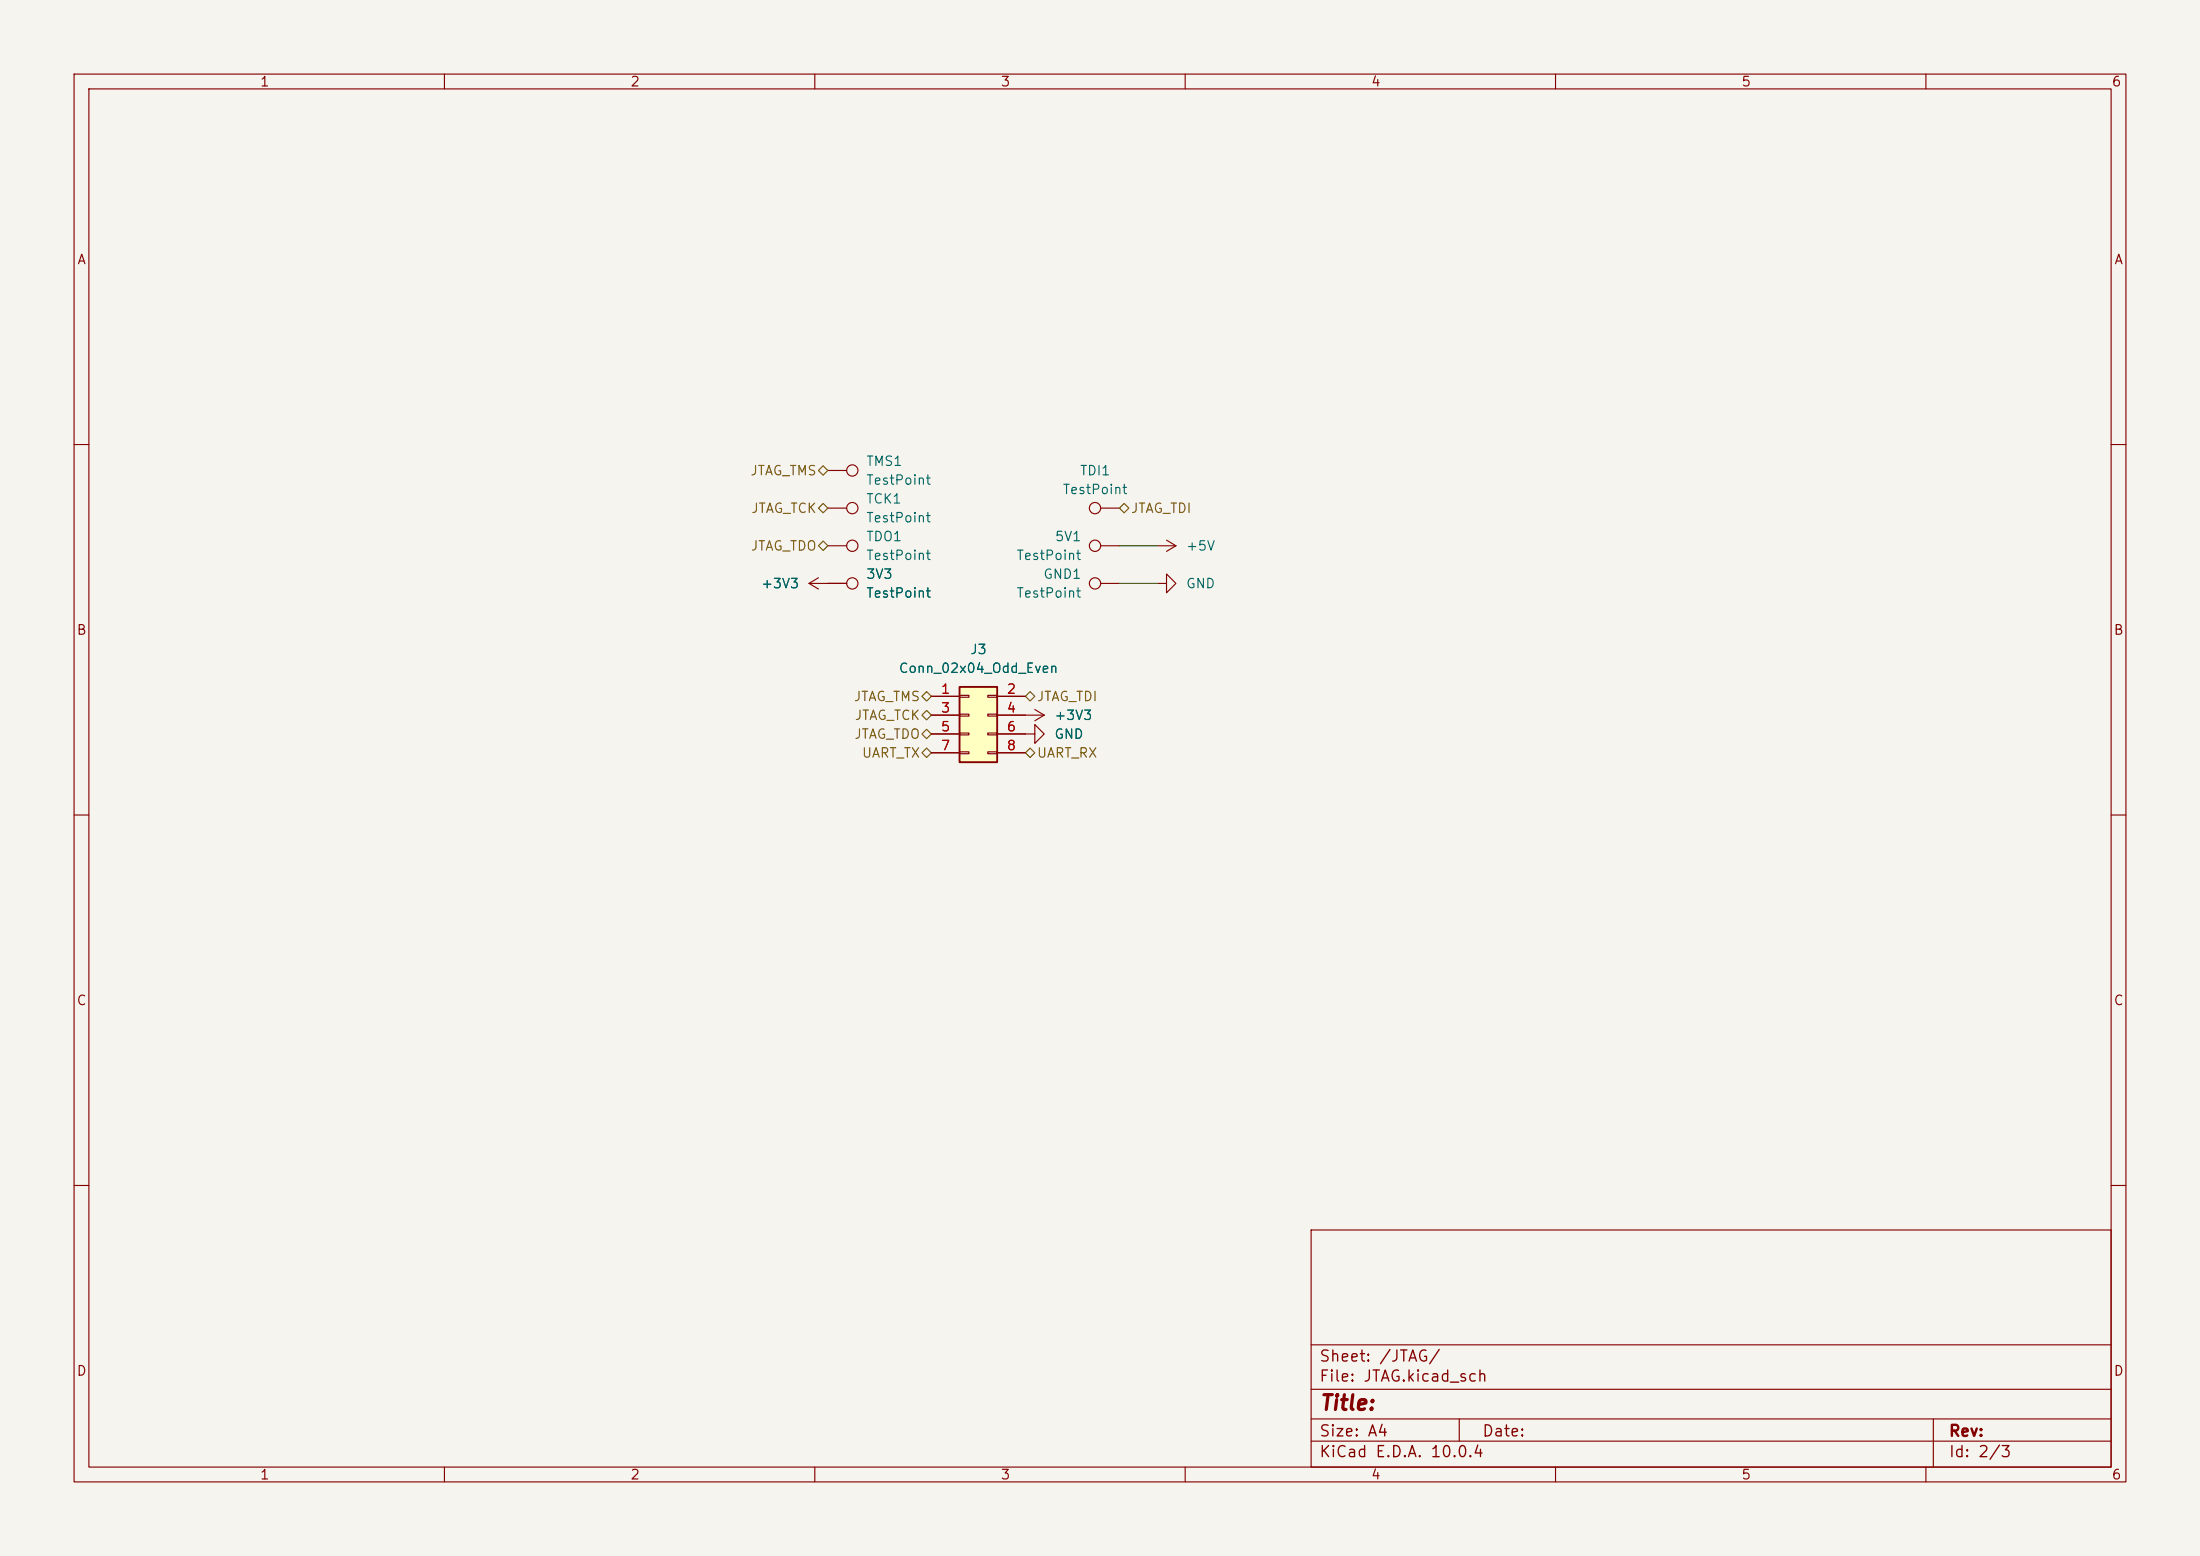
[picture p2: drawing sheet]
<svg xmlns="http://www.w3.org/2000/svg" width="297mm" height="210mm" viewBox="0 0 297 210" stroke-linecap="round" stroke-linejoin="round" font-family="sans-serif">
<path d="M0 0h297v210h-297z" fill="#f5f4ef" stroke="#f5f4ef" stroke-width=".14"/>
<g fill="none" stroke="#840000" stroke-width=".15">
<path d="M10 10h277v190h-277zM12 12h273v186h-273zM60 10v2M110 10v2M160 10v2M210 10v2M260 10v2M10 60h2M148.6 73.7h2.5M285 60h2M138.4 96.5h2.6M139.7 95.8l1.3 .7"/>
<path d="M141 96.5l-1.3 .8M10 110h2M285 110h2M10 160h2M177 166h108v32h-108zM285 160h2M60 198v2M110 198v2M160 198v2M177 194.5h108M177 191.5h108M177 187.5h108"/>
<path d="M177 181.5h108M197 191.5v3M210 198v2M260 198v2M261 191.5v6.5"/>
<circle cx="147.8" cy="73.7" r=".76"/>
</g>
<path d="M129.5 92.7h5.1v10.2h-5.1z" fill="#ffffc2"/>
<path d="M129.5 92.7h5.1v10.2h-5.1z" fill="none" stroke="#840000" stroke-width=".25"/>
<g fill="none" stroke="#840000" stroke-width=".15">
<path d="M109.2 78.7h5.1M109.2 78.7l1.3 .8M110.5 78l-1.3 .7M111.8 73.7h2.5M111.8 68.6h2.5M111.8 63.5h2.5M148.6 78.7h2.5M148.6 68.6h2.5M156.2 78.7h1.3v-1.2l1.2 1.2-1.2 1.3v-1.3M156.2 73.7h2.5M157.5 72.9l1.2 .8M158.7 73.7l-1.2 .7"/>
<path d="M125.7 94h3.8M125.7 96.5h3.8M125.7 99.1h3.8M129.5 93.9h1.3v.2h-1.3zM129.5 96.4h1.3v.2h-1.3zM129.5 98.9h1.3v.3h-1.3zM133.3 93.9h1.3v.2h-1.3zM133.3 96.4h1.3v.2h-1.3zM133.3 98.9h1.3v.3h-1.3zM134.6 99.1h5.1v-1.3l1.3 1.3-1.3 1.2v-1.2M134.6 94h3.8M134.6 96.5h3.8"/>
<path d="M125.7 101.6h3.8M129.5 101.5h1.3v.2h-1.3zM133.3 101.5h1.3v.2h-1.3zM134.6 101.6h3.8"/>
<circle cx="115.1" cy="63.5" r=".76"/>
<circle cx="115.1" cy="68.6" r=".76"/>
<circle cx="115.1" cy="78.7" r=".76"/>
<circle cx="115.1" cy="73.7" r=".76"/>
<circle cx="147.8" cy="68.6" r=".76"/>
<circle cx="147.8" cy="78.7" r=".76"/>
</g>
<path d="M110.5 68.6l.6-.7 .7 .7-.7 .6zM110.5 73.7l.6-.7 .7 .7-.7 .6zM110.5 63.5l.6-.6 .7 .6-.7 .6zM151.1 68.6l.7-.7 .6 .7-.6 .6zM124.5 96.5l.6-.6 .6 .6-.6 .7zM124.5 94l.6-.7 .6 .7-.6 .6zM125.1 98.4l.6 .7-.6 .6-.6-.6zM138.4 94l.7-.7 .6 .7-.6 .6zM124.5 101.6l.6-.6 .6 .6-.6 .6zM139.1 101l.6 .6-.6 .6-.7-.6z" fill="none" stroke="#725600" stroke-width=".15"/>
<path d="M151.1 78.7h5.1M151.1 73.7h5.1" fill="none" stroke="#009600" stroke-width=".15"/>
<text font-size="2" fill="#840000" x="178" y="190.8">Title:</text>
<g font-size="1.5" fill="#840000">
<text x="178" y="184.2">Sheet: /JTAG/</text>
<text x="178" y="186.9">File: JTAG.kicad_sch</text>
<text x="178" y="197.1">KiCad E.D.A. 10.0.4</text>
<text x="178" y="194.3">Size: A4</text>
<text x="200" y="194.3">Date:</text>
<text x="263" y="194.3">Rev:</text>
<text x="263" y="197.1">Id: 2/3</text>
</g>
<g font-size="1.3" fill="#840000">
<text x="35" y="12">1</text>
<text x="85" y="12">2</text>
<text x="135" y="12">3</text>
<text x="185" y="12">4</text>
<text x="235" y="12">5</text>
<text x="285" y="12">6</text>
<text x="10.3" y="36">A</text>
<text x="285.3" y="36">A</text>
<text x="10.3" y="86">B</text>
<text x="285.3" y="86">B</text>
<text x="10.3" y="136">C</text>
<text x="285.3" y="136">C</text>
<text x="10.3" y="186">D</text>
<text x="285.3" y="186">D</text>
<text x="35" y="200">1</text>
<text x="85" y="200">2</text>
<text x="135" y="200">3</text>
<text x="185" y="200">4</text>
<text x="235" y="200">5</text>
<text x="285" y="200">6</text>
</g>
<g font-size="1.3" fill="#725600">
<text x="101.2" y="64.5">JTAG_TMS</text>
<text x="101.3" y="69.6">JTAG_TCK</text>
<text x="152.6" y="69.6">JTAG_TDI</text>
<text x="101.3" y="74.6">JTAG_TDO</text>
<text x="115.2" y="95">JTAG_TMS</text>
<text x="139.9" y="95">JTAG_TDI</text>
<text x="115.2" y="100">JTAG_TDO</text>
<text x="115.3" y="97.5">JTAG_TCK</text>
<text x="116.3" y="102.6">UART_TX</text>
<text x="139.9" y="102.6">UART_RX</text>
</g>
<g font-size="1.3" fill="#006464">
<text x="116.8" y="65.7">TestPoint</text>
<text x="116.8" y="63.2">TMS1</text>
<text x="145.7" y="64.5">TDI1</text>
<text x="116.8" y="68.3">TCK1</text>
<text x="116.8" y="70.8">TestPoint</text>
<text x="143.4" y="67">TestPoint</text>
<text x="116.8" y="75.9">TestPoint</text>
<text x="116.8" y="73.4">TDO1</text>
<text x="137.1" y="75.9">TestPoint</text>
<text x="142.3" y="73.4">5V1</text>
<text x="160" y="74.6">+5V</text>
<text x="102.7" y="79.7">+3V3</text>
<text x="116.8" y="81">TestPoint</text>
<text x="116.8" y="78.4">3V3</text>
<text x="137.1" y="81">TestPoint</text>
<text x="140.8" y="78.4">GND1</text>
<text x="160" y="79.7">GND</text>
<text x="130.9" y="88.6">J3</text>
<text x="121.2" y="91.1">Conn_02x04_Odd_Even</text>
<text x="142.2" y="100">GND</text>
<text x="142.2" y="97.5">+3V3</text>
</g>
<g font-size="1.3" fill="#a90000">
<text x="126.9" y="94">1</text>
<text x="135.8" y="94">2</text>
<text x="126.9" y="96.5">3</text>
<text x="126.9" y="99">5</text>
<text x="126.9" y="101.6">7</text>
<text x="135.8" y="96.5">4</text>
<text x="135.8" y="99">6</text>
<text x="135.8" y="101.6">8</text>
</g>
</svg>
